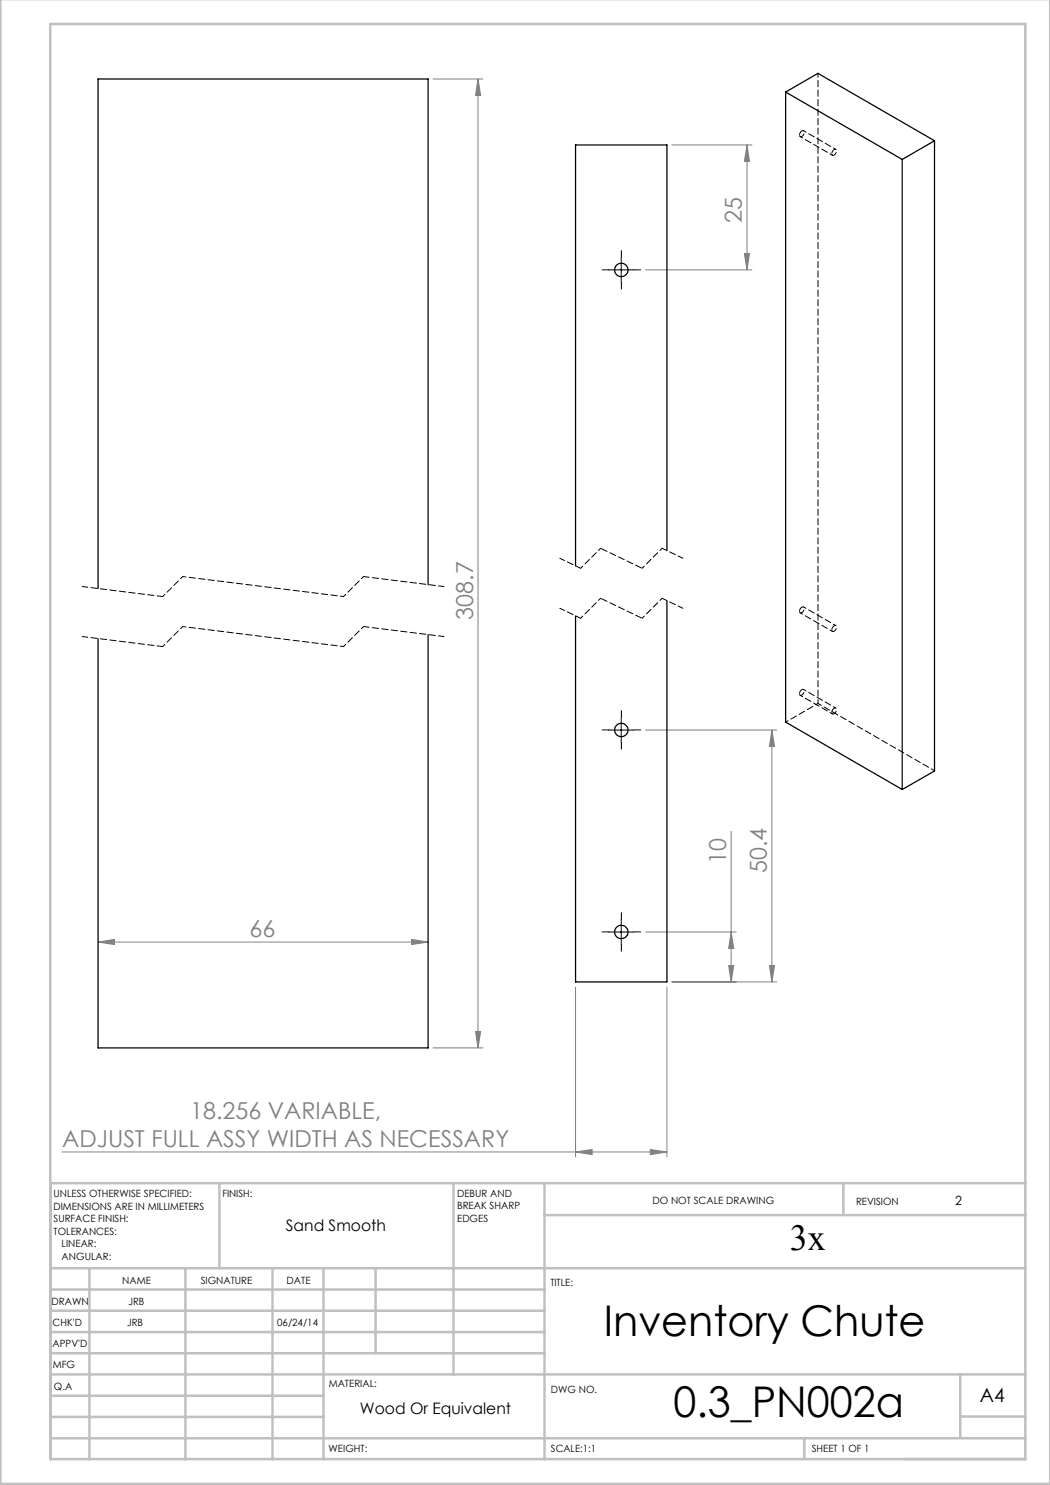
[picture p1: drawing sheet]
<svg xmlns="http://www.w3.org/2000/svg" width="210mm" height="297mm" viewBox="0 0 210 297" stroke-linecap="round" stroke-linejoin="round" font-family="sans-serif">
<g fill="none" stroke="#808080" stroke-width=".2">
<path d="M86.6 15.8h10M95.6 15.8l.5 3.3h-1zM95.6 15.8v193.8M134.4 29h16M149.4 29l.5 3.3h-1zM149.4 29v25M129.1 54h21.3M148.9 50.7h1l-.5 3.3zM129.1 146h26.3M154.4 146v50.4M154.4 146l.5 3.3h-1zM146.2 166.3v30.1"/>
<path d="M19.6 188.4l3.3-.5v1zM19.6 188.4h66M82.3 187.9l3.3 .5-3.3 .5zM115.1 197.4v34M129.1 186.4h18.1M133.4 197.4v34M134.4 196.4h21M145.7 193.1h1.1l-.6 3.3zM146.2 186.4l.6 3.3h-1.1zM153.9 193.1h1l-.5 3.3zM86.6 209.6h10M95.1 206.3h1l-.5 3.3z"/>
<path d="M12.4 230.4h121M115.1 230.4l3.3-.5v1zM130.1 229.9l3.3 .5-3.3 .5z"/>
</g>
<path d="M121.8 54h-1.4M124.3 51.5v-1.4M124.3 56.5v1.3M126.8 54h1.3M121.8 146h-1.4M124.3 143.5v-1.4M124.3 148.5v1.3M126.8 146h1.3M121.8 186.4h-1.4M124.3 183.9v-1.4M124.3 188.9v1.3M126.8 186.4h1.3" fill="none" stroke="#000" stroke-width=".2" stroke-dasharray="15.2 1.3 1.3 1.3"/>
<path d="M121.7 54h5.1M124.2 51.5v5M121.7 146h5.1M124.2 143.5v5M121.7 186.4h5.1M124.2 183.9v5" fill="none" stroke="#000" stroke-width=".2"/>
<path d="M32.5 119.3l-16.1-2M88.8 117.3l-16.1-2M32.5 129.3l-16.1-2M88.8 127.3l-16.1-2" fill="none" stroke="#000" stroke-width=".2" stroke-dasharray="1.3 .6" stroke-dashoffset=".1"/>
<path d="M36.5 115.3l-4 4M72.7 115.3l-4 4M120.1 119.7l-4 4M120.1 109.7l-4 4M132.4 119.7l-4 4M132.4 109.7l-4 4M36.5 125.3l-4 4M72.7 125.3l-4 4" fill="none" stroke="#000" stroke-width=".2" stroke-dasharray="1.3 .6" stroke-dashoffset=".7"/>
<path d="M68.7 119.3l-32.2-4M68.7 129.3l-32.2-4" fill="none" stroke="#000" stroke-width=".2" stroke-dasharray="1.3 .6" stroke-dashoffset=".6"/>
<path d="M116.1 113.7l-4.1-2M136.6 111.7l-4.2-2M116.1 123.7l-4.1-2M136.6 121.7l-4.2-2" fill="none" stroke="#000" stroke-width=".2" stroke-dasharray="1.3 .6" stroke-dashoffset=".2"/>
<path d="M128.4 113.7l-8.3-4M128.4 123.7l-8.3-4" fill="none" stroke="#000" stroke-width=".2" stroke-dasharray="1.3 .6" stroke-dashoffset="-.2"/>
<g fill="none" stroke="#c0c0c0" stroke-width=".5">
<path d="M.1 -.1v296.9h209.9v-296.9M10.1 4.8h195v287h-195zM43.9 236.6v17M90.7 236.6v38.3M108.9 236.6v55.3M168.7 236.6v6.3M205.1 236.6h-195v55.3M10.1 253.6h195M10.1 257.9h98.8M17.9 253.6v38.3M37.1 253.6v38.3M54.5 253.6v38.3"/>
<path d="M64.7 253.6v38.3M75.1 253.6v17M108.9 243h96.2M10.1 270.6h98.8M10.1 266.4h98.8M10.1 262.1h98.8M10.1 279.1h54.6M10.1 274.9h195M192.1 274.8v12.7M10.1 287.7h195M10.1 283.4h54.6M160.9 287.5v4.3"/>
<path d="M192.1 283.3h13"/>
</g>
<g fill="#808080">
<path d="M19.6 188.4l3.3-.5v1zM82.3 187.9l3.3 .5-3.3 .5zM115.1 230.4l3.3-.5v1zM130.1 229.9l3.3 .5-3.3 .5z"/>
<path d="M145.7 193.1h1.1l-.6 3.3zM146.2 186.4l.6 3.3h-1.1zM153.9 193.1h1l-.5 3.3zM154.4 146l.5 3.3h-1z"/>
<path d="M95.6 15.8l.5 3.3h-1zM95.1 206.3h1l-.5 3.3zM149.4 29l.5 3.3h-1zM148.9 50.7h1l-.5 3.3z"/>
</g>
<g fill="none" stroke="#000" stroke-width=".25">
<path d="M157.1 18.4v126l23.3 13.5M157.1 18.4l23.3 13.5M157.1 18.4l6.5-3.7 23.3 13.4M180.4 31.9v126M186.9 28.1v126.1l-6.5 3.7M186.9 28.1l-6.5 3.8M85.6 116.9v-101.1h-66v101.9M133.4 110.1v-81.1h-18.3v84.2M85.6 126.9v82.7h-66v-81.9M133.4 120.2v76.2h-18.3v-73.2"/>
<circle cx="124.3" cy="54" r="1.35"/>
<circle cx="124.3" cy="146" r="1.35"/>
<circle cx="124.3" cy="186.4" r="1.35"/>
</g>
<path d="M163.6 14.7v126M186.9 154.2l-23.3-13.5" fill="none" stroke="#000" stroke-width=".2" stroke-dasharray="1.3 .6" stroke-dashoffset=".5"/>
<path d="M159.9 27l.3-.7 .5-.1a.78 .78 0 0 1-.7 1.1l-.1-.3M166.4 30.7l.2-.6 .6-.2a.78 .78 0 0 1-.7 1.2l-.1-.4M159.9 122.3l.3-.7 .5-.2a.78 .78 0 0 1-.7 1.2l-.1-.3M159.9 138.7l.3-.6 .5-.2a.78 .78 0 0 1-.7 1.2l-.1-.4M166.4 126l.2-.7 .6-.2a.78 .78 0 0 1-.7 1.2l-.1-.3M166.4 142.5l.2-.7 .6-.2a.78 .78 0 0 1-.7 1.2l-.1-.3" fill="none" stroke="#000" stroke-width=".2" stroke-dasharray="1.3 .6" stroke-dashoffset="-.1"/>
<path d="M160 27.3l6.5 3.8M167.2 29.9l-6.5-3.7M160 122.6l6.5 3.7M160 139.1l6.5 3.7M167.2 125.1l-6.5-3.7M163.6 140.7l-6.5 3.7M167.2 141.6l-6.5-3.7" fill="none" stroke="#000" stroke-width=".2" stroke-dasharray="1.3 .6" stroke-dashoffset=".7"/>
<g font-size="8.5">
<text x="120.8" y="267.2">Inventory Chute</text>
<text x="134.7" y="283.5">0.3_PN002a</text>
</g>
<text font-size="7.3" x="158" y="249.9">3x</text>
<g font-size="4.7" fill="#808080">
<text x="148.4" y="44.7" transform="rotate(-90 148.4 44.7)">25</text>
<text x="94.6" y="123.9" transform="rotate(-90 94.6 123.9)">308.7</text>
<text x="145.2" y="172.7" transform="rotate(-90 145.2 172.7)">10</text>
<text x="153.4" y="174.7" transform="rotate(-90 153.4 174.7)">50.4</text>
<text x="49.9" y="187.4">66</text>
<text x="38" y="223.8">18.256 VARIABLE,</text>
<text x="12.4" y="229.4">ADJUST FULL ASSY WIDTH AS NECESSARY</text>
</g>
<text font-size="3.9" x="196" y="280.4">A4</text>
<g font-size="3.2">
<text x="57.2" y="246.3">Sand Smooth</text>
<text x="72" y="282.8">Wood Or Equivalent</text>
</g>
<text font-size="2.5" x="191.1" y="240.9">2</text>
<g font-size="2">
<text x="10.7" y="239.5">UNLESS OTHERWISE SPECIFIED:</text>
<text x="44.5" y="239.5">FINISH:</text>
<text x="91.4" y="239.4">DEBUR AND</text>
<text x="10.7" y="242">DIMENSIONS ARE IN MILLIMETERS</text>
<text x="10.7" y="244.5">SURFACE FINISH:</text>
<text x="91.4" y="241.9">BREAK SHARP</text>
<text x="91.4" y="244.4">EDGES</text>
<text x="130.5" y="240.8">DO NOT SCALE DRAWING</text>
<text x="171.2" y="241">REVISION</text>
<text x="10.7" y="247">TOLERANCES:</text>
<text x="12.3" y="249.5">LINEAR:</text>
<text x="12.3" y="252">ANGULAR:</text>
<text x="24.4" y="256.9">NAME</text>
<text x="40.1" y="256.8">SIGNATURE</text>
<text x="57.3" y="256.8">DATE</text>
<text x="110.1" y="257.1">TITLE:</text>
<text x="10.3" y="260.9">DRAWN</text>
<text x="25.7" y="261">JRB</text>
<text x="10.5" y="269.3">APPV'D</text>
<text x="10.5" y="265.2">CHK'D</text>
<text x="25.4" y="265.2">JRB</text>
<text x="55.4" y="265.2">06/24/14</text>
<text x="10.6" y="273.6">MFG</text>
<text x="10.8" y="278">Q.A</text>
<text x="65.8" y="277.4">MATERIAL:</text>
<text x="110.2" y="278.5">DWG NO.</text>
<text x="65.7" y="290.4">WEIGHT:</text>
<text x="110.2" y="290.5">SCALE:1:1</text>
<text x="162.4" y="290.4">SHEET 1 OF 1</text>
</g>
</svg>
